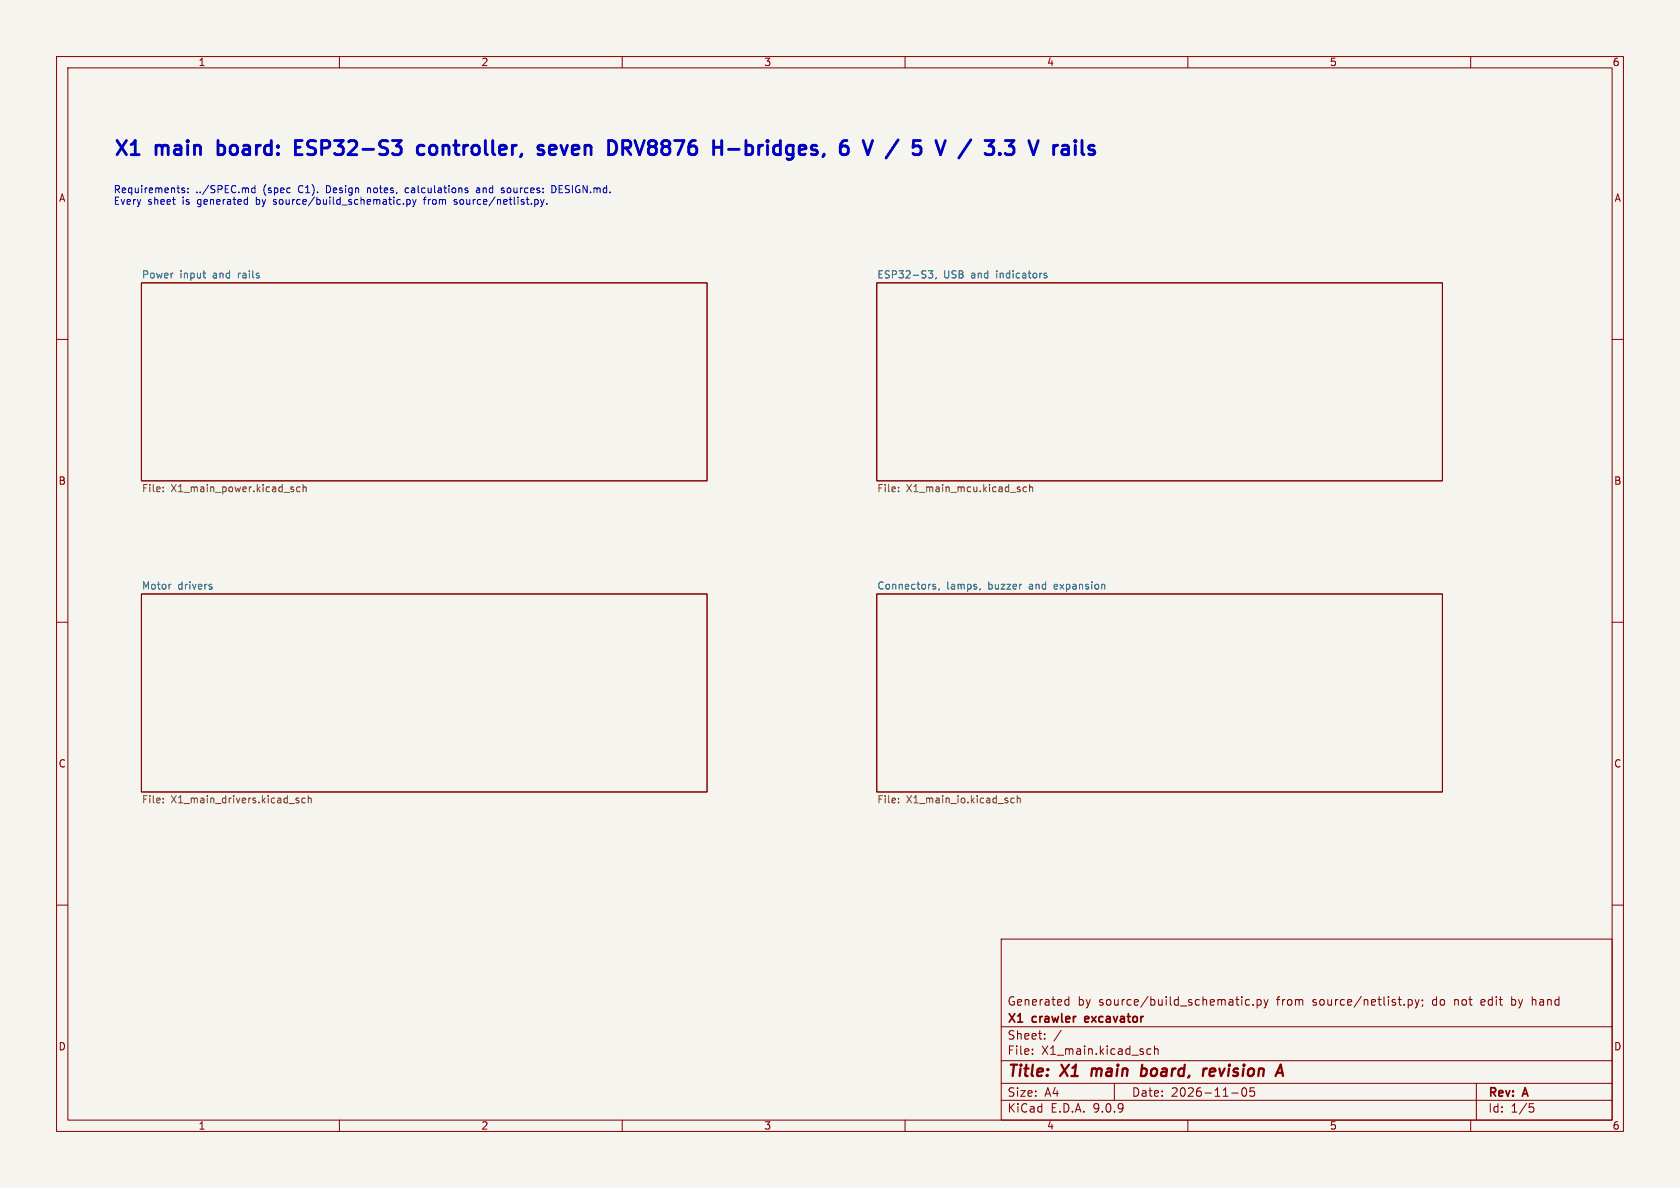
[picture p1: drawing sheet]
<svg xmlns="http://www.w3.org/2000/svg" width="297mm" height="210mm" viewBox="0 0 297 210" stroke-linecap="round" stroke-linejoin="round" font-family="sans-serif">
<path d="M0 0h297v210h-297z" fill="#f5f4ef" stroke="#f5f4ef" stroke-width=".18"/>
<g fill="none" stroke="#840000" stroke-width=".18">
<path d="M10 10h277v190h-277zM12 12h273v186h-273zM60 10v2M110 10v2M160 10v2M210 10v2M260 10v2M25 50h100v35h-100zM155 50h100v35h-100zM10 60h2M285 60h2M10 110h2"/>
<path d="M25 105h100v35h-100zM155 105h100v35h-100zM285 110h2M10 160h2M177 166h108v32h-108zM188.4 176.8h.6M188.4 177.6h.6M189 176.2v1.5M220.9 176.8l-.4-.1-.3 .3v.4l.1 .2h.6M221.5 177.6v.1M222.2 176.8l.5-.1 .3 .3v.4l-.2 .2h-.6M222.2 176.7v1.5"/>
<path d="M223.5 176.7l.3 1M223.8 177.7l-.1 .4-.2 .1M224.2 176.7l-.4 1M249 176.8l.4-.1 .3 .3v.4l-.2 .2h-.5M249 176.7v1.5M250.2 176.7l.3 1M250.5 177.7l-.1 .4-.2 .1M250.9 176.7l-.4 1M251.5 176.8v.1M251.5 177.6l-.1 .3M261.9 176.8v.8M262.5 177.1l-.7 .1"/>
<path d="M267.2 177.6l.5 .1M267.2 176.2v1.5M267.7 176.7l-.5 .1M271.3 176.7l-.3 .1M285 160h2M60 198v2M110 198v2M160 198v2M177 194.5h108M177 191.5h108M177 187.5h108M177 181.5h108"/>
<path d="M182.5 186.3v.1M182.5 185.5v.1M184.7 183.6v.1M184.7 182.8v.1M187.6 182.1l-1.3 2M197 191.5v3M202.7 186.1l.3 .3 .5-.1M203.5 185.5l-.5-.1-.3 .3M204.1 185.5l.2-.1 .4 .1v.9M204.1 184.9v1.5M210 198v2M217.7 193.2h1.2"/>
<path d="M219.7 192.4l.2-.1a.81 .81 0 0 1 .6 .6 .81 .81 0 0 1-.3 .8l-.2 .1a.81 .81 0 0 1-.3-1.4zM221.7 192.3h-.7v.7l.2-.1h.5l.1 .3-.1 .5-.2 .1-.5-.1M260 198v2M261 191.5v6.5M270.4 195.1h.7M270.5 195.7h.4l.3 .3-.2 .5-.5 .1"/>
</g>
<path d="M193.1 188.9l-.2 1.3M201.8 189l.2-.1 .6 .1M201.9 188.2l-.2 2M202.6 190a.66 .66 0 0 1-.9 .1M212.8 188.9l-.2 1.3M213.4 188.9l-.4 .1-.2 .3M214.6 188.9l-.6 .1-.2 .9 .3 .3h.3M214.8 189.4l-.9 .1M226.4 188.2l.4 2" fill="none" stroke="#840000" stroke-width=".4"/>
<path d="M191.8 179.8v.8M192.5 180l-.7 .2" fill="none" stroke="#840000" stroke-width=".3"/>
<path d="M35.9 48.3h.4M36.1 49.1h.2M164.1 47.9h.8l-.4 .5 .3 .1v.5l-.1 .1h-.5M165.5 49.1l-.1 .2M185 48.4l-.3-.1-.1 .2v.2l.4 .1v.3h-.4M30.1 103.3h.1M37.1 103.3l.3 .1M37.1 103.7l.3 .1 .1 .2-.2 .1h-.2M165 103.4h.4M165 103.7l.4 .1v.2l-.1 .1h-.4M166 104.1l-.1 .2M173.3 104.1l-.1 .2" fill="none" stroke="#006464" stroke-width=".18"/>
<g fill="none" stroke="#725600" stroke-width=".18">
<path d="M28.8 86.8v.1M28.8 86.1v.2M51.8 86.5l.2 .2-.2 .2M51.8 86.1h.1M53 86.1h-.3l-.3 .2 .2 .6h.4M53.6 86.2l.2-.1h.3v.8M53.6 85.7v1.2M158.8 86.8v.1M158.8 86.1v.2M181.5 86.1h-.4l-.2 .2 .1 .6h.5M182 86.2l.2-.1h.3l.1 .8M182 85.7v1.2"/>
<path d="M28.8 141.1v.2M28.8 141.8v.1M52.3 141.3l.6 .4-.2 .2h-.4M52.8 141.1h-.3l-.2 .2M53.9 141.1h-.3l-.3 .2 .2 .6h.4M54.5 141.2l.2-.1h.3v.8M54.5 140.7v1.2M158.8 141.1v.2M158.8 141.8v.1M179.3 141.1h-.4l-.2 .2 .1 .6h.5M179.8 141.2l.2-.1h.3l.1 .8M179.8 140.7v1.2"/>
</g>
<g fill="none" stroke="#0000c2" stroke-width=".5">
<path d="M20.7 24.8l1.7 2.5M22.4 24.8l-1.7 2.5M23.7 25.2l.2-.4v2.5M33.2 24.8l-.1 .2 .1 .1M33.2 24.8l.1 .2-.1 .1M33.2 24.8v.3M38.5 24.8v2.5M38.5 27.2l.3 .1M38.8 25.7l-.3 .1M47.9 24.8v2.5M52.2 26h.9M53.4 24.8h-1.2v2.5h1.2"/>
<path d="M55.8 25l-.9-.2-.4 .3M58.2 25.1l-.4-.3h-.9v2.5M59.1 24.8h1.6l-.8 1M61.6 25.1l.4-.3h.6l.3 .3M68.5 25l-.9-.2-.4 .3M69.4 24.8h1.5l-.8 1M75 25.8l-.7-.1-.5 .5v.7l.2 .3 .3 .1 .7-.1M80.6 24.8v2.2M85.8 24.8v2.2M87.1 24.8v2.2M96 25.8l-.6-.1-.3 .3 .1 .4 .8 .2 .2 .3-.2 .3-.2 .1-.7-.1M98.2 25.8l-.7-.1-.4 .3v1l.1 .2 .3 .1 .7-.1"/>
<path d="M98.3 26.3l-1.2 .2M109 25.9a1.09 1.09 0 0 0-1.4-1.1v2.5M110.1 26.2h.9a.68 .68 0 0 0 .5-.7 .68 .68 0 0 0-.5-.7h-.9v2.5M110.7 26.2l.8 1.1M112.2 24.8l.9 2.5 .8-2.5M114.7 25.1l.4-.3h.5l.3 .3M117.1 25.1l.4-.3h.4l.4 .3M119.3 24.8h1.6l-1 2.5M122.9 24.8h-.4l-.4 .3M126.2 24.8v2.5M127.6 24.8v2.5M128.8 26.4h1.9"/>
<path d="M131.9 24.8v2.5M135.7 24.8l-.1 .2 .1 .1M135.7 24.8l.1 .2-.1 .1M135.7 24.8v.3M137.9 24.8v2.5M149.7 24.8h-.4l-.4 .3M152.6 24.8l.8 2.5 .9-2.5M158.8 24.7l-2.2 3.2M162.7 24.8h-1.2l-.1 1.2M165.4 24.8l.9 2.5 .8-2.5M171.6 24.7l-2.1 3.2M174.1 24.8h1.6l-.8 1a.68 .68 0 0 1 .8 .5v.6l-.3 .3-.2 .1h-.7l-.4-.2"/>
<path d="M177.7 24.8h1.6l-.9 1M181.9 24.8l.8 2.5 .8-2.5M186.3 25.7v1.6M186.4 25.9l-.1 .3M190.1 24.8l-.1 .2 .1 .1M190.1 24.8l.1 .2-.1 .1M190.1 24.8v.3M191.3 24.8v2.2M193.2 26.5l.3 .4-.1 .3-.2 .1M193.2 25.7l.2 .1"/>
</g>
<g fill="none" stroke="#0000c2" stroke-width=".18">
<path d="M32.6 33.3l-.3-.1-.2 .2 .1 .2 .4 .1v.3h-.5M33.2 34v.1M33.2 33.3v.1M43.6 35.3h.1M43.7 34.8v1.3M43.7 36.1h-.1M45.1 33.3l-.4-.1-.2 .3 .1 .5h.5M45.1 32.8v1.3M48.3 36.1h.2M48.3 35.5l.2 .2M65 33.2v.9M65.2 33.2l-.2 .1"/>
<path d="M70.8 36.1h-.4M71.3 36v.1M71.9 35.3h.4l.2 .2-.1 .6h-.5M71.9 35.3v1.2M72.1 33.2l-.4 .1-.1 .2 .1 .5 .4 .1M73 35.3l.3 .8M73.3 36.1l-.3 .4M73.6 35.3l-.3 .8M74.8 35.3h.5M75 35v1.1M80.8 35.3h-.3l-.2 .2 .5 .4M80.8 35.9l-.2 .2h-.3"/>
<path d="M82.3 33.6l.4 .1 .1 .2-.2 .2-.4-.1M82.3 33.3h.4M84.3 33.3h.4M84.8 33.5l-.4 .1-.2 .2 .2 .3 .4-.1M88.7 33.6l.5 .2-.1 .2-.4 .1M88.7 33.3h.4M95.1 35.4v.6M95.6 35.3l.3 .8M95.9 36.1l-.3 .4M96.2 35.3l-.3 .8M96.7 36v.1M97.6 32.8a.64 .64 0 0 1 .7 .6 .64 .64 0 0 1-.7 .7z"/>
</g>
<g font-size="3.5" fill="#0000c2">
<text x="20" y="28.8">X1</text>
<text x="27.7" y="28.8">main</text>
<text x="39.6" y="28.8">board:</text>
<text x="54.3" y="28.8">ESP32-S3</text>
<text x="77" y="28.8">controller,</text>
<text x="99.3" y="28.8">seven</text>
<text x="112.7" y="28.8">DRV8876</text>
<text x="132.2" y="28.8">H-bridges,</text>
<text x="161" y="28.8">V</text>
<text x="176.9" y="28.8">V</text>
<text x="187.5" y="28.8">3.3</text>
</g>
<g font-size="2.8" fill="#840000">
<text x="178" y="190.9">Title:</text>
<text x="187.7" y="190.9">X1</text>
<text x="193.8" y="190.9">main</text>
<text x="203.4" y="190.9">board,</text>
<text x="215.1" y="190.9">revision</text>
</g>
<g font-size="2.1" fill="#840000">
<text x="178" y="178">Generated</text>
<text x="190.5" y="178">by</text>
<text x="194.3" y="178">source/build_schematic.py</text>
<text x="225.9" y="178">from</text>
<text x="232.3" y="178">source/netlist.py;</text>
<text x="253.6" y="178">do</text>
<text x="257.7" y="178">not</text>
<text x="262.5" y="178">edit</text>
<text x="268" y="178">by</text>
<text x="271.8" y="178">hand</text>
<text x="178" y="184">Sheet:</text>
<text x="178" y="181.2">X1</text>
<text x="182.6" y="181.2">crawler</text>
<text x="192.5" y="181.2">excavator</text>
<text x="178" y="186.7">File:</text>
<text x="184.1" y="186.7">X1_main.kicad_sch</text>
<text x="178" y="196.9">KiCad</text>
<text x="178" y="194.1">Size:</text>
<text x="184.7" y="194.1">A4</text>
<text x="185.7" y="196.9">E.D.A.</text>
<text x="193.3" y="196.9">9.0.9</text>
<text x="200" y="194.1">Date:</text>
<text x="207" y="194.1">2026-11-05</text>
<text x="263" y="194.3">Rev:</text>
<text x="263" y="196.9">Id:</text>
<text x="267.1" y="196.9">1/5</text>
<text x="269.4" y="194.3">A</text>
</g>
<g font-size="1.8" fill="#840000">
<text x="35" y="11.9">1</text>
<text x="85" y="11.9">2</text>
<text x="135" y="11.9">3</text>
<text x="185" y="11.9">4</text>
<text x="235" y="11.9">5</text>
<text x="285" y="11.9">6</text>
<text x="10.3" y="35.9">A</text>
<text x="285.3" y="35.9">A</text>
<text x="10.3" y="85.9">B</text>
<text x="285.3" y="85.9">B</text>
<text x="10.3" y="135.9">C</text>
<text x="285.3" y="135.9">C</text>
<text x="10.3" y="185.9">D</text>
<text x="285.3" y="185.9">D</text>
<text x="35" y="199.9">1</text>
<text x="85" y="199.9">2</text>
<text x="135" y="199.9">3</text>
<text x="185" y="199.9">4</text>
<text x="235" y="199.9">5</text>
<text x="285" y="199.9">6</text>
</g>
<g font-size="1.8" fill="#0000c2">
<text x="20" y="34.5">Requirements:</text>
<text x="34.6" y="34.5">../SPEC.md</text>
<text x="46.7" y="34.5">(spec</text>
<text x="53" y="34.5">C1).</text>
<text x="58.1" y="34.5">Design</text>
<text x="65.6" y="34.5">notes,</text>
<text x="72.5" y="34.5">calculations</text>
<text x="85.3" y="34.5">and</text>
<text x="89.9" y="34.5">sources:</text>
<text x="99" y="34.5">DESIGN.md.</text>
<text x="20" y="36.5">Every</text>
<text x="26.1" y="36.5">sheet</text>
<text x="32.4" y="36.5">is</text>
<text x="35.2" y="36.5">generated</text>
<text x="45.7" y="36.5">by</text>
<text x="49" y="36.5">source/build_schematic.py</text>
<text x="75.8" y="36.5">from</text>
<text x="81.4" y="36.5">source/netlist.py.</text>
</g>
<g font-size="1.8" fill="#006464">
<text x="25" y="49.3">Power</text>
<text x="31.8" y="49.3">input</text>
<text x="37.7" y="49.3">and</text>
<text x="42.4" y="49.3">rails</text>
<text x="155" y="49.3">ESP32-S3,</text>
<text x="166.8" y="49.3">USB</text>
<text x="171.8" y="49.3">and</text>
<text x="176.4" y="49.3">indicators</text>
<text x="25" y="104.3">Motor</text>
<text x="31.4" y="104.3">drivers</text>
<text x="155" y="104.3">Connectors,</text>
<text x="167.4" y="104.3">lamps,</text>
<text x="174.8" y="104.3">buzzer</text>
<text x="182.2" y="104.3">and</text>
<text x="186.8" y="104.3">expansion</text>
</g>
<g font-size="1.8" fill="#725600">
<text x="25" y="87.3">File:</text>
<text x="30.2" y="87.3">X1_main_power.kicad_sch</text>
<text x="155" y="87.3">File:</text>
<text x="160.2" y="87.3">X1_main_mcu.kicad_sch</text>
<text x="25" y="142.3">File:</text>
<text x="30.2" y="142.3">X1_main_drivers.kicad_sch</text>
<text x="155" y="142.3">File:</text>
<text x="160.2" y="142.3">X1_main_io.kicad_sch</text>
</g>
</svg>
